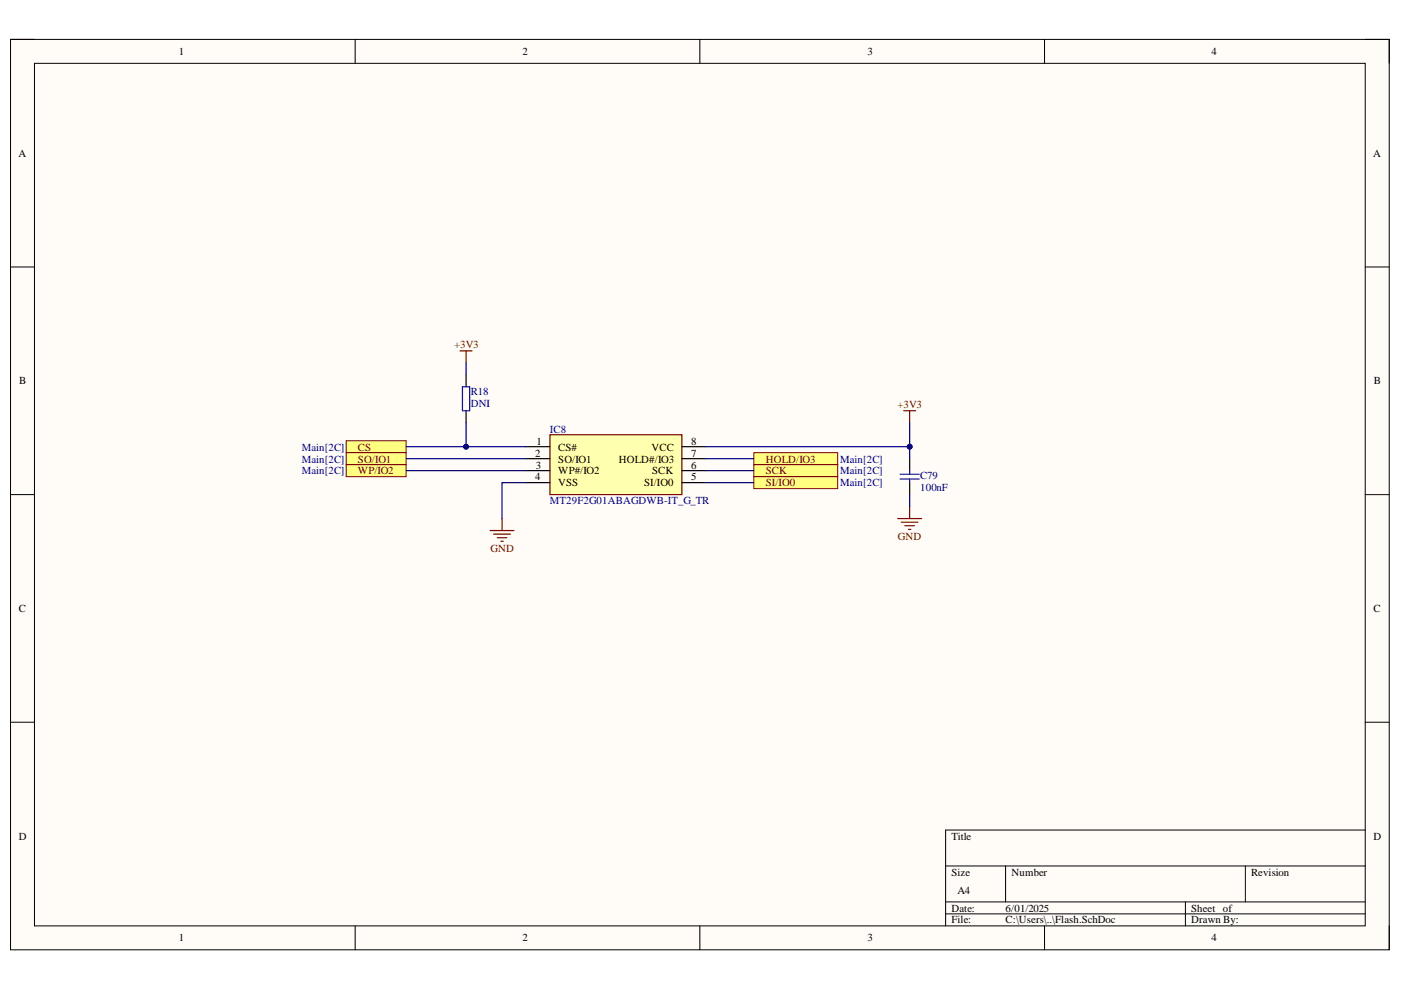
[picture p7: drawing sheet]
<svg xmlns="http://www.w3.org/2000/svg" width="297mm" height="210mm" viewBox="0 0 297 210" stroke-linecap="round" stroke-linejoin="round" font-family="sans-serif">
<path d="M2.2 8.4h292.3v193h-292.3z" fill-rule="evenodd" fill="#fffcf8"/>
<path d="M2.2 8.4h292.3v193h-292.3z" fill="none" stroke="#000" stroke-width=".21"/>
<path d="M7.3 13.4h282.2v182.9h-282.2z" fill-rule="evenodd" fill="#fffcf8"/>
<g fill="none" stroke="#000" stroke-width=".21">
<path d="M2.2 8.3h5.1M7.3 13.4h282.2v182.9h-282.2zM75.3 8.3v5.1M148.4 8.3v5.1M221.5 8.4v5M289.5 8.4h5v5M2.2 56.6h5.1M289.5 56.6h5M2.2 104.9h5.1M289.5 104.9h5M2.2 153.1h5.1M289.5 153.1h5"/>
<path d="M289.5 176h-89v20.3M75.3 196.3v5.1M148.4 196.3v5.1M200.5 183.6h89M200.5 191.2h89M200.5 193.8h89M213.2 183.6v7.6M221.5 196.3v5.1M251.3 191.2v5.1M264 183.6v7.6M294.5 196.3v5.1"/>
</g>
<path d="M116.6 92.2h28v12.7h-28z" fill-rule="evenodd" fill="#ffffb0"/>
<path d="M116.6 92.2h28v12.7h-28z" fill="none" stroke="#800000" stroke-width=".25"/>
<path d="M111.5 94.7h5.1M111.5 97.2h5.1M111.5 99.8h5.1M144.6 94.7h5.1M144.6 97.2h5.1M144.6 99.8h5.1M111.5 102.3h5.1M144.6 102.3h5.1" fill="none" stroke="#000" stroke-width=".25"/>
<path d="M73.4 93.4h12.7v2.6h-12.7z" fill-rule="evenodd" fill="#ffff80"/>
<path d="M73.4 93.4h12.7v2.6h-12.7z" fill="none" stroke="#800000" stroke-width=".21"/>
<path d="M73.4 96h12.7v2.5h-12.7z" fill-rule="evenodd" fill="#ffff80"/>
<path d="M73.4 96h12.7v2.5h-12.7z" fill="none" stroke="#800000" stroke-width=".21"/>
<path d="M73.4 98.5h12.7v2.6h-12.7z" fill-rule="evenodd" fill="#ffff80"/>
<path d="M73.4 98.5h12.7v2.6h-12.7z" fill="none" stroke="#800000" stroke-width=".21"/>
<path d="M159.8 96h17.8v2.5h-17.8z" fill-rule="evenodd" fill="#ffff80"/>
<path d="M159.8 96h17.8v2.5h-17.8z" fill="none" stroke="#800000" stroke-width=".21"/>
<path d="M159.8 98.5h17.8v2.6h-17.8z" fill-rule="evenodd" fill="#ffff80"/>
<path d="M159.8 98.5h17.8v2.6h-17.8z" fill="none" stroke="#800000" stroke-width=".21"/>
<path d="M159.8 101.1h17.8v2.5h-17.8z" fill-rule="evenodd" fill="#ffff80"/>
<path d="M159.8 101.1h17.8v2.5h-17.8z" fill="none" stroke="#800000" stroke-width=".21"/>
<path d="M192.9 97.3v2.5M192.9 102.3v2.6" fill="none" stroke="#000" stroke-width=".25"/>
<path d="M192.9 99.8v.8M190.8 100.6h4.1M190.8 101.6h4.1M192.9 101.6v.7" fill="none" stroke="#00f" stroke-width=".25"/>
<path d="M191.6 87.1h2.5M192.9 87.1v2.5M190.3 109.9h5.1M191.1 110.7h3.5M191.8 111.5h2.1M192.6 112.2h.5M192.9 107.4v2.5" fill="none" stroke="#800000" stroke-width=".25"/>
<path d="M86.1 94.7h25.4" fill="none" stroke="#000080" stroke-width=".25"/>
<circle cx="98.8" cy="94.7" r=".51" fill="#000080"/>
<circle cx="98.8" cy="94.7" r=".51" fill="none" stroke="#000080" stroke-width=".21"/>
<path d="M86.1 99.8h25.4M86.1 97.2h25.4M149.7 99.8h10.1M149.7 97.2h10.1M192.9 89.6v5.1M111.5 102.3h-5.1v7.6M149.7 102.3h10.1M192.9 104.9v2.5" fill="none" stroke="#000080" stroke-width=".25"/>
<path d="M103.9 112.5h5.1M104.7 113.2h3.5M105.4 114h2.1M106.2 114.8h.5M106.4 109.9v2.6" fill="none" stroke="#800000" stroke-width=".25"/>
<circle cx="192.9" cy="94.7" r=".51" fill="#000080"/>
<circle cx="192.9" cy="94.7" r=".51" fill="none" stroke="#000080" stroke-width=".21"/>
<path d="M149.7 94.7h43.2v2.6" fill="none" stroke="#000080" stroke-width=".25"/>
<circle cx="192.9" cy="94.7" r=".51" fill="#000080"/>
<circle cx="192.9" cy="94.7" r=".51" fill="none" stroke="#000080" stroke-width=".21"/>
<path d="M98.8 79.5v2.5M98.8 87.1v2.5" fill="none" stroke="#000" stroke-width=".25"/>
<path d="M98.1 82h1.5v5.1h-1.5z" fill="none" stroke="#00f" stroke-width=".25"/>
<path d="M98.8 89.6v5.1" fill="none" stroke="#000080" stroke-width=".25"/>
<circle cx="98.8" cy="94.7" r=".51" fill="#000080"/>
<circle cx="98.8" cy="94.7" r=".51" fill="none" stroke="#000080" stroke-width=".21"/>
<path d="M97.5 74.4h2.6M98.8 74.4v2.5" fill="none" stroke="#800000" stroke-width=".25"/>
<path d="M98.8 76.9v2.6" fill="none" stroke="#000080" stroke-width=".25"/>
<g font-size="2.3">
<text x="37.9" y="11.7">1</text>
<text x="110.8" y="11.7">2</text>
<text x="183.9" y="11.7">3</text>
<text x="256.9" y="11.7">4</text>
<text x="3.9" y="33.3">A</text>
<text x="291.1" y="33.3">A</text>
<text x="4.1" y="81.5">B</text>
<text x="291.3" y="81.5">B</text>
<text x="113.7" y="94.3">1</text>
<text x="118.4" y="95.5">CS#</text>
<text x="138.2" y="95.5">VCC</text>
<text x="146.5" y="94.3">8</text>
<text x="113.5" y="96.8">2</text>
<text x="113.5" y="101.9">4</text>
<text x="113.6" y="99.3">3</text>
<text x="118.4" y="98.1">SO/IO1</text>
<text x="118.4" y="100.6">WP#/IO2</text>
<text x="131.2" y="98.1">HOLD#/IO3</text>
<text x="138.3" y="100.6">SCK</text>
<text x="146.5" y="96.8">7</text>
<text x="146.5" y="99.3">6</text>
<text x="146.5" y="101.9">5</text>
<text x="118.4" y="103.1">VSS</text>
<text x="136.6" y="103.1">SI/IO0</text>
<text x="4" y="129.8">C</text>
<text x="291.2" y="129.8">C</text>
<text x="4" y="178">D</text>
<text x="201.7" y="178">Title</text>
<text x="291.2" y="178">D</text>
<text x="201.7" y="185.7">Size</text>
<text x="214.5" y="185.7">Number</text>
<text x="265.2" y="185.7">Revision</text>
<text x="203" y="189.5">A4</text>
<text x="201.7" y="193.3">Date:</text>
<text x="201.7" y="195.8">File:</text>
<text x="213.2" y="193.3">6/01/2025</text>
<text x="213.2" y="195.8">C:\Users\..\Flash.SchDoc</text>
<text x="252.6" y="193.3">Sheet of</text>
<text x="252.6" y="195.8">Drawn By:</text>
<text x="37.9" y="199.6">1</text>
<text x="110.8" y="199.6">2</text>
<text x="183.9" y="199.6">3</text>
<text x="256.9" y="199.6">4</text>
</g>
<g font-size="2.3" fill="#800000">
<text x="96.3" y="73.9">+3V3</text>
<text x="190.3" y="86.6">+3V3</text>
<text x="75.9" y="95.5">CS</text>
<text x="75.9" y="98.1">SO/IO1</text>
<text x="75.9" y="100.6">WP/IO2</text>
<text x="162.4" y="98.1">HOLD/IO3</text>
<text x="162.4" y="100.6">SCK</text>
<text x="162.4" y="103.1">SI/IO0</text>
<text x="104" y="117.1">GND</text>
<text x="190.4" y="114.6">GND</text>
</g>
<g font-size="2.3" fill="#000080">
<text x="99.8" y="83.8">R18</text>
<text x="99.8" y="86.3">DNI</text>
<text x="64" y="95.5">Main[2C]</text>
<text x="116.6" y="91.7">IC8</text>
<text x="64" y="98.1">Main[2C]</text>
<text x="64" y="100.6">Main[2C]</text>
<text x="178.1" y="98.1">Main[2C]</text>
<text x="178.1" y="100.6">Main[2C]</text>
<text x="195.1" y="101.6">C79</text>
<text x="116.6" y="106.9">MT29F2G01ABAGDWB-IT_G_TR</text>
<text x="178.1" y="103.1">Main[2C]</text>
<text x="195.1" y="104.2">100nF</text>
</g>
</svg>
